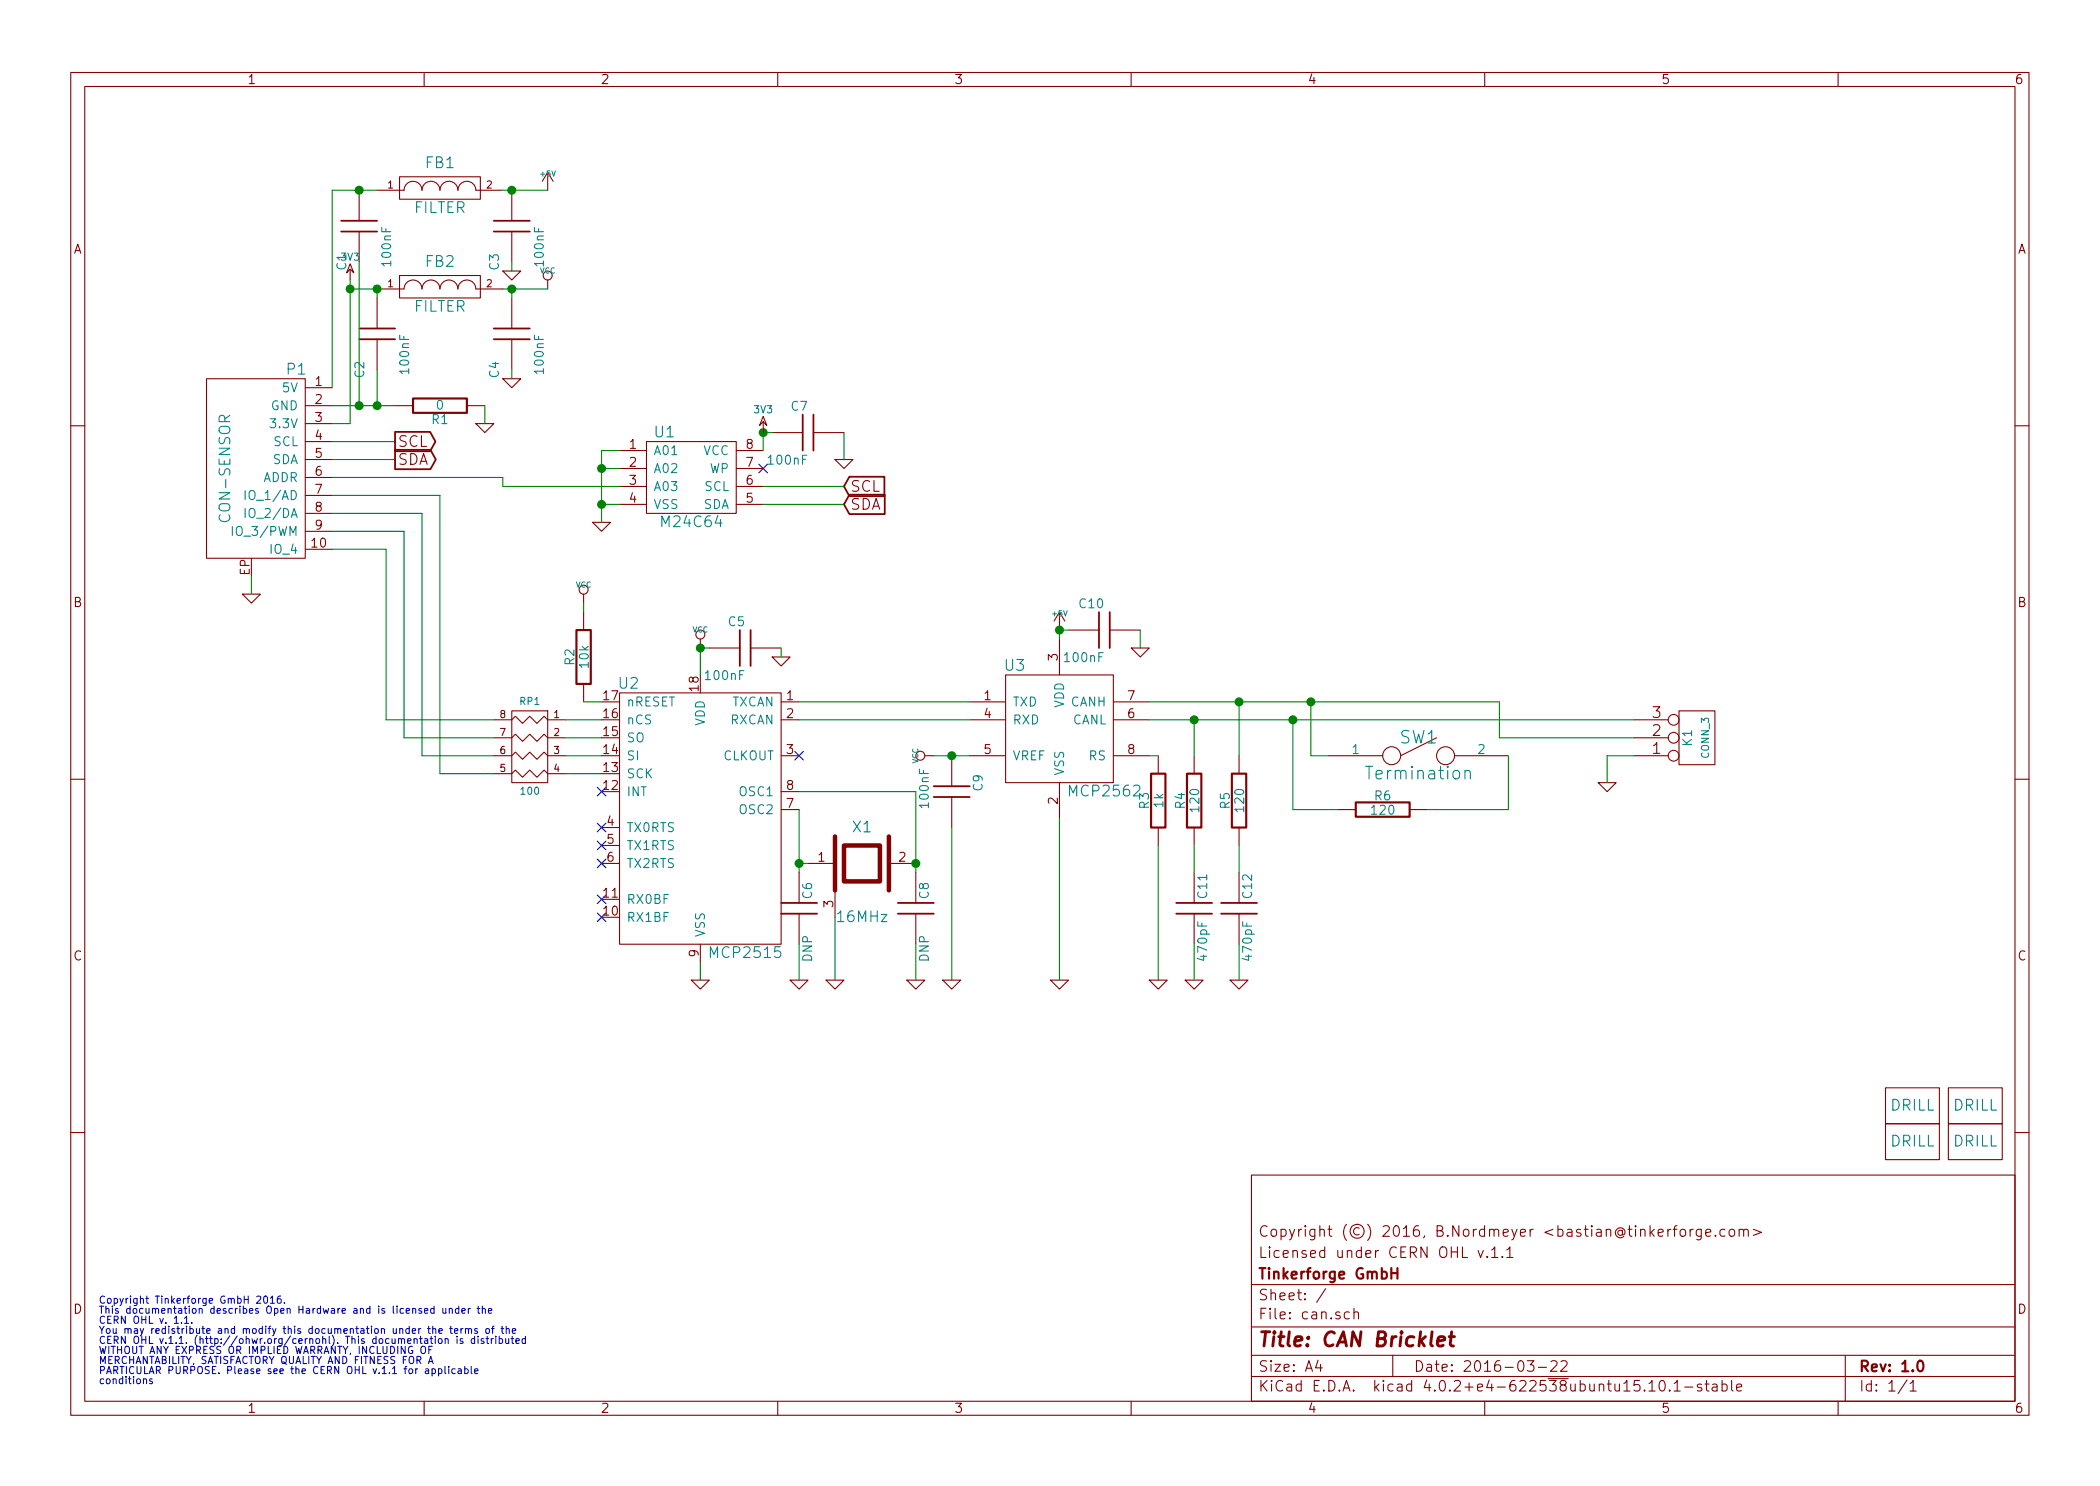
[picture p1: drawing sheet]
EESchema Schematic File Version 2
LIBS:tinkerforge
LIBS:power
LIBS:device
LIBS:transistors
LIBS:conn
LIBS:linear
LIBS:regul
LIBS:74xx
LIBS:cmos4000
LIBS:adc-dac
LIBS:memory
LIBS:xilinx
LIBS:microcontrollers
LIBS:dsp
LIBS:microchip
LIBS:analog_switches
LIBS:motorola
LIBS:texas
LIBS:intel
LIBS:audio
LIBS:interface
LIBS:digital-audio
LIBS:philips
LIBS:display
LIBS:cypress
LIBS:siliconi
LIBS:opto
LIBS:atmel
LIBS:contrib
LIBS:valves
LIBS:Zilog
LIBS:Xicor
LIBS:video
LIBS:ttl_ieee
LIBS:transf
LIBS:switches
LIBS:supertex
LIBS:stm32
LIBS:stm8
LIBS:silabs
LIBS:sensors
LIBS:rfcom
LIBS:relays
LIBS:references
LIBS:pspice
LIBS:Power_Management
LIBS:powerint
LIBS:Oscillators
LIBS:onsemi
LIBS:nxp_armmcu
LIBS:nordicsemi
LIBS:msp430
LIBS:motor_drivers
LIBS:microchip_pic32mcu
LIBS:microchip_pic18mcu
LIBS:microchip_pic16mcu
LIBS:microchip_pic12mcu
LIBS:microchip_pic10mcu
LIBS:microchip_dspic33dsc
LIBS:maxim
LIBS:logo
LIBS:Lattice
LIBS:ir
LIBS:hc11
LIBS:graphic
LIBS:gennum
LIBS:ftdi
LIBS:ESD_Protection
LIBS:elec-unifil
LIBS:diode
LIBS:dc-dc
LIBS:cmos_ieee
LIBS:brooktre
LIBS:analog_devices
LIBS:Altera
LIBS:actel
LIBS:ac-dc
LIBS:74xgxx
LIBS:can-cache
EELAYER 25 0
EELAYER END
$Descr A4 11693 8268
encoding utf-8
Sheet 1 1
Title "CAN Bricklet"
Date "2016-03-22"
Rev "1.0"
Comp "Tinkerforge GmbH"
Comment1 "Licensed under CERN OHL v.1.1"
Comment2 "Copyright (©) 2016, B.Nordmeyer <bastian@tinkerforge.com>"
Comment3 ""
Comment4 ""
$EndDescr
Text Notes 550  7700 0    40   ~ 0
Copyright Tinkerforge GmbH 2016.\nThis documentation describes Open Hardware and is licensed under the\nCERN OHL v. 1.1.\nYou may redistribute and modify this documentation under the terms of the\nCERN OHL v.1.1. (http://ohwr.org/cernohl). This documentation is distributed\nWITHOUT ANY EXPRESS OR IMPLIED WARRANTY, INCLUDING OF\nMERCHANTABILITY, SATISFACTORY QUALITY AND FITNESS FOR A\nPARTICULAR PURPOSE. Please see the CERN OHL v.1.1 for applicable\nconditions\n
$Comp
L GND #PWR01
U 1 1
P 4700 2550
F 0 "#PWR01" H 4700 2550 30  0001 C CNN
F 1 "GND" H 4700 2480 30  0001 C CNN
F 2 "" H 4700 2550 60  0001 C CNN
F 3 "" H 4700 2550 60  0001 C CNN
	1    4700 2550
	1    0    0    -1  
$EndComp
NoConn ~ 4250 2600
$Comp
L DRILL U4
U 1 1
P 10650 6150
F 0 "U4" H 10700 6200 60  0001 C CNN
F 1 "DRILL" H 10650 6150 60  0000 C CNN
F 2 "kicad-libraries:DRILL_NP" H 10650 6150 60  0001 C CNN
F 3 "" H 10650 6150 60  0001 C CNN
	1    10650 6150
	1    0    0    -1  
$EndComp
$Comp
L DRILL U5
U 1 1
P 10650 6350
F 0 "U5" H 10700 6400 60  0001 C CNN
F 1 "DRILL" H 10650 6350 60  0000 C CNN
F 2 "kicad-libraries:DRILL_NP" H 10650 6350 60  0001 C CNN
F 3 "" H 10650 6350 60  0001 C CNN
	1    10650 6350
	1    0    0    -1  
$EndComp
$Comp
L DRILL U7
U 1 1
P 11000 6350
F 0 "U7" H 11050 6400 60  0001 C CNN
F 1 "DRILL" H 11000 6350 60  0000 C CNN
F 2 "kicad-libraries:DRILL_NP" H 11000 6350 60  0001 C CNN
F 3 "" H 11000 6350 60  0001 C CNN
	1    11000 6350
	1    0    0    -1  
$EndComp
$Comp
L DRILL U6
U 1 1
P 11000 6150
F 0 "U6" H 11050 6200 60  0001 C CNN
F 1 "DRILL" H 11000 6150 60  0000 C CNN
F 2 "kicad-libraries:DRILL_NP" H 11000 6150 60  0001 C CNN
F 3 "" H 11000 6150 60  0001 C CNN
	1    11000 6150
	1    0    0    -1  
$EndComp
$Comp
L C C7
U 1 1
P 4500 2400
F 0 "C7" V 4650 2400 50  0000 L CNN
F 1 "100nF" V 4350 2400 50  0000 L CNN
F 2 "kicad-libraries:C0603E" H 4500 2400 60  0001 C CNN
F 3 "" H 4500 2400 60  0001 C CNN
	1    4500 2400
	0    -1   -1   0   
$EndComp
Text GLabel 4700 2800 2    60   Input ~ 0
SDA
Text GLabel 4700 2700 2    60   Input ~ 0
SCL
Text GLabel 2200 2550 2    60   Output ~ 0
SDA
Text GLabel 2200 2450 2    60   Output ~ 0
SCL
$Comp
L GND #PWR02
U 1 1
P 3350 2900
F 0 "#PWR02" H 3350 2900 30  0001 C CNN
F 1 "GND" H 3350 2830 30  0001 C CNN
F 2 "" H 3350 2900 60  0001 C CNN
F 3 "" H 3350 2900 60  0001 C CNN
	1    3350 2900
	1    0    0    -1  
$EndComp
$Comp
L CAT24C U1
U 1 1
P 3850 2900
F 0 "U1" H 3700 3400 60  0000 C CNN
F 1 "M24C64" H 3850 2900 60  0000 C CNN
F 2 "kicad-libraries:SOIC8" H 3850 2900 60  0001 C CNN
F 3 "" H 3850 2900 60  0001 C CNN
	1    3850 2900
	1    0    0    -1  
$EndComp
$Comp
L VCC #PWR03
U 1 1
P 3050 1600
F 0 "#PWR03" H 3050 1700 30  0001 C CNN
F 1 "VCC" H 3050 1700 30  0000 C CNN
F 2 "" H 3050 1600 60  0001 C CNN
F 3 "" H 3050 1600 60  0001 C CNN
	1    3050 1600
	1    0    0    -1  
$EndComp
$Comp
L GND #PWR04
U 1 1
P 2700 2350
F 0 "#PWR04" H 2700 2350 30  0001 C CNN
F 1 "GND" H 2700 2280 30  0001 C CNN
F 2 "" H 2700 2350 60  0001 C CNN
F 3 "" H 2700 2350 60  0001 C CNN
	1    2700 2350
	1    0    0    -1  
$EndComp
$Comp
L GND #PWR05
U 1 1
P 1400 3300
F 0 "#PWR05" H 1400 3300 30  0001 C CNN
F 1 "GND" H 1400 3230 30  0001 C CNN
F 2 "" H 1400 3300 60  0001 C CNN
F 3 "" H 1400 3300 60  0001 C CNN
	1    1400 3300
	1    0    0    -1  
$EndComp
$Comp
L CON-SENSOR P1
U 1 1
P 1400 2600
F 0 "P1" H 1150 3150 60  0000 C CNN
F 1 "CON-SENSOR" V 1550 2600 60  0000 C CNN
F 2 "kicad-libraries:CON-SENSOR" H 1400 2600 60  0001 C CNN
F 3 "" H 1400 2600 60  0001 C CNN
	1    1400 2600
	-1   0    0    -1  
$EndComp
$Comp
L FILTER FB2
U 1 1
P 2450 1600
F 0 "FB2" H 2450 1750 60  0000 C CNN
F 1 "FILTER" H 2450 1500 60  0000 C CNN
F 2 "kicad-libraries:C0603E" H 2450 1600 60  0001 C CNN
F 3 "" H 2450 1600 60  0000 C CNN
	1    2450 1600
	1    0    0    -1  
$EndComp
$Comp
L R R1
U 1 1
P 2450 2250
F 0 "R1" V 2530 2250 50  0000 C CNN
F 1 "0" V 2450 2250 50  0000 C CNN
F 2 "kicad-libraries:R0603E" H 2450 2250 60  0001 C CNN
F 3 "" H 2450 2250 60  0001 C CNN
	1    2450 2250
	0    1    1    0   
$EndComp
$Comp
L C C2
U 1 1
P 2100 1850
F 0 "C2" V 2200 2000 50  0000 L CNN
F 1 "100nF" V 1950 1850 50  0000 L CNN
F 2 "kicad-libraries:C0603E" H 2100 1850 60  0001 C CNN
F 3 "" H 2100 1850 60  0001 C CNN
	1    2100 1850
	-1   0    0    1   
$EndComp
$Comp
L C C4
U 1 1
P 2850 1850
F 0 "C4" V 2950 2000 50  0000 L CNN
F 1 "100nF" V 2700 1850 50  0000 L CNN
F 2 "kicad-libraries:C0603E" H 2850 1850 60  0001 C CNN
F 3 "" H 2850 1850 60  0001 C CNN
	1    2850 1850
	-1   0    0    1   
$EndComp
$Comp
L GND #PWR06
U 1 1
P 2850 2100
F 0 "#PWR06" H 2850 2100 30  0001 C CNN
F 1 "GND" H 2850 2030 30  0001 C CNN
F 2 "" H 2850 2100 60  0001 C CNN
F 3 "" H 2850 2100 60  0001 C CNN
	1    2850 2100
	1    0    0    -1  
$EndComp
$Comp
L MCP2551 U3
U 1 1
P 5900 4050
F 0 "U3" H 5650 4400 60  0000 C CNN
F 1 "MCP2562" H 6150 3700 60  0000 C CNN
F 2 "kicad-libraries:SOIC8" H 5900 4050 60  0001 C CNN
F 3 "" H 5900 4050 60  0000 C CNN
	1    5900 4050
	1    0    0    -1  
$EndComp
NoConn ~ 3350 4600
NoConn ~ 3350 4700
NoConn ~ 3350 4800
NoConn ~ 3350 5000
NoConn ~ 3350 5100
NoConn ~ 4450 4200
$Comp
L R_PACK4 RP1
U 1 1
P 2950 4350
F 0 "RP1" H 2950 4800 40  0000 C CNN
F 1 "100" H 2950 4300 40  0000 C CNN
F 2 "kicad-libraries:0603X4" H 2950 4350 60  0001 C CNN
F 3 "" H 2950 4350 60  0000 C CNN
	1    2950 4350
	-1   0    0    -1  
$EndComp
NoConn ~ 3350 4400
$Comp
L VCC #PWR07
U 1 1
P 5200 4200
F 0 "#PWR07" H 5200 4300 30  0001 C CNN
F 1 "VCC" H 5200 4300 30  0000 C CNN
F 2 "" H 5200 4200 60  0001 C CNN
F 3 "" H 5200 4200 60  0001 C CNN
	1    5200 4200
	0    -1   -1   0   
$EndComp
$Comp
L VCC #PWR08
U 1 1
P 3900 3600
F 0 "#PWR08" H 3900 3700 30  0001 C CNN
F 1 "VCC" H 3900 3700 30  0000 C CNN
F 2 "" H 3900 3600 60  0001 C CNN
F 3 "" H 3900 3600 60  0001 C CNN
	1    3900 3600
	1    0    0    -1  
$EndComp
$Comp
L GND #PWR09
U 1 1
P 3900 5450
F 0 "#PWR09" H 3900 5450 30  0001 C CNN
F 1 "GND" H 3900 5380 30  0001 C CNN
F 2 "" H 3900 5450 60  0001 C CNN
F 3 "" H 3900 5450 60  0001 C CNN
	1    3900 5450
	1    0    0    -1  
$EndComp
$Comp
L GND #PWR010
U 1 1
P 5900 5450
F 0 "#PWR010" H 5900 5450 30  0001 C CNN
F 1 "GND" H 5900 5380 30  0001 C CNN
F 2 "" H 5900 5450 60  0001 C CNN
F 3 "" H 5900 5450 60  0001 C CNN
	1    5900 5450
	1    0    0    -1  
$EndComp
$Comp
L +5V #PWR011
U 1 1
P 3050 1050
F 0 "#PWR011" H 3050 1140 20  0001 C CNN
F 1 "+5V" H 3050 1140 30  0000 C CNN
F 2 "" H 3050 1050 60  0000 C CNN
F 3 "" H 3050 1050 60  0000 C CNN
	1    3050 1050
	1    0    0    -1  
$EndComp
$Comp
L C C3
U 1 1
P 2850 1250
F 0 "C3" V 2950 1400 50  0000 L CNN
F 1 "100nF" V 2700 1250 50  0000 L CNN
F 2 "kicad-libraries:C0603E" H 2850 1250 60  0001 C CNN
F 3 "" H 2850 1250 60  0001 C CNN
	1    2850 1250
	-1   0    0    1   
$EndComp
$Comp
L GND #PWR012
U 1 1
P 2850 1500
F 0 "#PWR012" H 2850 1500 30  0001 C CNN
F 1 "GND" H 2850 1430 30  0001 C CNN
F 2 "" H 2850 1500 60  0001 C CNN
F 3 "" H 2850 1500 60  0001 C CNN
	1    2850 1500
	1    0    0    -1  
$EndComp
$Comp
L FILTER FB1
U 1 1
P 2450 1050
F 0 "FB1" H 2450 1200 60  0000 C CNN
F 1 "FILTER" H 2450 950 60  0000 C CNN
F 2 "kicad-libraries:C0603E" H 2450 1050 60  0001 C CNN
F 3 "" H 2450 1050 60  0000 C CNN
	1    2450 1050
	1    0    0    -1  
$EndComp
$Comp
L C C1
U 1 1
P 2000 1250
F 0 "C1" V 2100 1400 50  0000 L CNN
F 1 "100nF" V 1850 1250 50  0000 L CNN
F 2 "kicad-libraries:C0603E" H 2000 1250 60  0001 C CNN
F 3 "" H 2000 1250 60  0001 C CNN
	1    2000 1250
	-1   0    0    1   
$EndComp
$Comp
L +5V #PWR013
U 1 1
P 5900 3500
F 0 "#PWR013" H 5900 3590 20  0001 C CNN
F 1 "+5V" H 5900 3590 30  0000 C CNN
F 2 "" H 5900 3500 60  0000 C CNN
F 3 "" H 5900 3500 60  0000 C CNN
	1    5900 3500
	1    0    0    -1  
$EndComp
$Comp
L R R3
U 1 1
P 6450 4450
F 0 "R3" V 6530 4450 50  0000 C CNN
F 1 "1k" V 6450 4450 50  0000 C CNN
F 2 "kicad-libraries:R0603E" H 6450 4450 60  0001 C CNN
F 3 "" H 6450 4450 60  0001 C CNN
	1    6450 4450
	-1   0    0    1   
$EndComp
$Comp
L GND #PWR014
U 1 1
P 6450 5450
F 0 "#PWR014" H 6450 5450 30  0001 C CNN
F 1 "GND" H 6450 5380 30  0001 C CNN
F 2 "" H 6450 5450 60  0001 C CNN
F 3 "" H 6450 5450 60  0001 C CNN
	1    6450 5450
	1    0    0    -1  
$EndComp
$Comp
L R R6
U 1 1
P 7700 4500
F 0 "R6" V 7780 4500 50  0000 C CNN
F 1 "120" V 7700 4500 50  0000 C CNN
F 2 "kicad-libraries:R0603E" H 7700 4500 60  0001 C CNN
F 3 "" H 7700 4500 60  0001 C CNN
	1    7700 4500
	0    -1   -1   0   
$EndComp
$Comp
L R R4
U 1 1
P 6650 4450
F 0 "R4" V 6730 4450 50  0000 C CNN
F 1 "120" V 6650 4450 50  0000 C CNN
F 2 "kicad-libraries:R0603E" H 6650 4450 60  0001 C CNN
F 3 "" H 6650 4450 60  0001 C CNN
	1    6650 4450
	-1   0    0    1   
$EndComp
$Comp
L R R5
U 1 1
P 6900 4450
F 0 "R5" V 6980 4450 50  0000 C CNN
F 1 "120" V 6900 4450 50  0000 C CNN
F 2 "kicad-libraries:R0603E" H 6900 4450 60  0001 C CNN
F 3 "" H 6900 4450 60  0001 C CNN
	1    6900 4450
	-1   0    0    1   
$EndComp
$Comp
L GND #PWR015
U 1 1
P 6650 5450
F 0 "#PWR015" H 6650 5450 30  0001 C CNN
F 1 "GND" H 6650 5380 30  0001 C CNN
F 2 "" H 6650 5450 60  0001 C CNN
F 3 "" H 6650 5450 60  0001 C CNN
	1    6650 5450
	1    0    0    -1  
$EndComp
$Comp
L GND #PWR016
U 1 1
P 6900 5450
F 0 "#PWR016" H 6900 5450 30  0001 C CNN
F 1 "GND" H 6900 5380 30  0001 C CNN
F 2 "" H 6900 5450 60  0001 C CNN
F 3 "" H 6900 5450 60  0001 C CNN
	1    6900 5450
	1    0    0    -1  
$EndComp
$Comp
L C C12
U 1 1
P 6900 5050
F 0 "C12" V 6950 5100 50  0000 L CNN
F 1 "470pF" V 6950 4750 50  0000 L CNN
F 2 "kicad-libraries:C0603E" H 6900 5050 60  0001 C CNN
F 3 "" H 6900 5050 60  0001 C CNN
	1    6900 5050
	1    0    0    -1  
$EndComp
$Comp
L C C11
U 1 1
P 6650 5050
F 0 "C11" V 6700 5100 50  0000 L CNN
F 1 "470pF" V 6700 4750 50  0000 L CNN
F 2 "kicad-libraries:C0603E" H 6650 5050 60  0001 C CNN
F 3 "" H 6650 5050 60  0001 C CNN
	1    6650 5050
	1    0    0    -1  
$EndComp
$Comp
L C C5
U 1 1
P 4150 3600
F 0 "C5" V 4300 3600 50  0000 L CNN
F 1 "100nF" V 4000 3600 50  0000 L CNN
F 2 "kicad-libraries:C0603E" H 4150 3600 60  0001 C CNN
F 3 "" H 4150 3600 60  0001 C CNN
	1    4150 3600
	0    -1   -1   0   
$EndComp
$Comp
L C C10
U 1 1
P 6150 3500
F 0 "C10" V 6300 3500 50  0000 L CNN
F 1 "100nF" V 6000 3500 50  0000 L CNN
F 2 "kicad-libraries:C0603E" H 6150 3500 60  0001 C CNN
F 3 "" H 6150 3500 60  0001 C CNN
	1    6150 3500
	0    -1   -1   0   
$EndComp
$Comp
L GND #PWR017
U 1 1
P 4350 3650
F 0 "#PWR017" H 4350 3650 30  0001 C CNN
F 1 "GND" H 4350 3580 30  0001 C CNN
F 2 "" H 4350 3650 60  0001 C CNN
F 3 "" H 4350 3650 60  0001 C CNN
	1    4350 3650
	1    0    0    -1  
$EndComp
$Comp
L GND #PWR018
U 1 1
P 6350 3600
F 0 "#PWR018" H 6350 3600 30  0001 C CNN
F 1 "GND" H 6350 3530 30  0001 C CNN
F 2 "" H 6350 3600 60  0001 C CNN
F 3 "" H 6350 3600 60  0001 C CNN
	1    6350 3600
	1    0    0    -1  
$EndComp
Wire Wire Line
	4250 2500 4250 2400
Wire Wire Line
	4250 2700 4700 2700
Wire Wire Line
	1850 2550 2200 2550
Connection ~ 3350 2800
Wire Wire Line
	3350 2600 3450 2600
Wire Wire Line
	1850 2650 2800 2650
Wire Wire Line
	1400 3300 1400 3200
Wire Wire Line
	3450 2800 3350 2800
Wire Wire Line
	3350 2900 3350 2500
Wire Wire Line
	3350 2500 3450 2500
Connection ~ 3350 2600
Wire Wire Line
	1850 2450 2200 2450
Wire Wire Line
	4250 2800 4700 2800
Wire Wire Line
	4700 2550 4700 2400
Wire Wire Line
	4250 2400 4300 2400
Connection ~ 4250 2400
Wire Wire Line
	1850 2250 2200 2250
Wire Wire Line
	1950 1600 2100 1600
Wire Wire Line
	1950 2350 1850 2350
Wire Wire Line
	2700 2250 2700 2350
Wire Wire Line
	2800 1600 3050 1600
Wire Wire Line
	1950 1550 1950 2350
Wire Wire Line
	2850 2100 2850 2050
Wire Wire Line
	2100 1600 2100 1650
Wire Wire Line
	2850 1650 2850 1600
Connection ~ 2850 1600
Connection ~ 2100 1600
Wire Wire Line
	2100 2250 2100 2050
Connection ~ 2100 2250
Wire Wire Line
	3450 2700 2800 2700
Wire Wire Line
	2800 2700 2800 2650
Wire Wire Line
	1850 2750 2450 2750
Wire Wire Line
	2350 2850 1850 2850
Wire Wire Line
	1850 2950 2250 2950
Wire Wire Line
	2150 3050 1850 3050
Wire Wire Line
	3150 4000 3350 4000
Wire Wire Line
	3350 4100 3150 4100
Wire Wire Line
	3150 4200 3350 4200
Wire Wire Line
	3350 4300 3150 4300
Wire Wire Line
	4450 4000 5400 4000
Wire Wire Line
	5400 3900 4450 3900
Wire Wire Line
	3900 3600 3900 3750
Wire Wire Line
	5200 4200 5400 4200
Wire Wire Line
	3900 5450 3900 5350
Wire Wire Line
	5900 4550 5900 5450
Wire Wire Line
	2000 2250 2000 1450
Connection ~ 2000 2250
Wire Wire Line
	1850 1050 2100 1050
Wire Wire Line
	1850 1050 1850 2150
Connection ~ 2000 1050
Wire Wire Line
	2850 1500 2850 1450
Wire Wire Line
	2800 1050 3050 1050
Connection ~ 2850 1050
Wire Wire Line
	5900 3550 5900 3500
Wire Wire Line
	6400 3900 8350 3900
Connection ~ 7300 3900
Wire Wire Line
	6450 4700 6450 5450
Wire Wire Line
	6650 4700 6650 4850
Wire Wire Line
	6650 5250 6650 5450
Wire Wire Line
	6900 4700 6900 4850
Wire Wire Line
	6900 5250 6900 5450
Wire Wire Line
	6400 4200 6450 4200
Wire Wire Line
	6650 4200 6650 4000
Connection ~ 6650 4000
Wire Wire Line
	6900 4200 6900 3900
Connection ~ 6900 3900
Wire Wire Line
	6350 3600 6350 3500
Wire Wire Line
	5900 3500 5950 3500
Wire Wire Line
	3950 3600 3900 3600
Wire Wire Line
	4350 3650 4350 3600
Connection ~ 3900 3600
Connection ~ 5900 3500
$Comp
L C C9
U 1 1
P 5300 4400
F 0 "C9" V 5450 4400 50  0000 L CNN
F 1 "100nF" V 5150 4300 50  0000 L CNN
F 2 "kicad-libraries:C0603E" H 5300 4400 60  0001 C CNN
F 3 "" H 5300 4400 60  0001 C CNN
	1    5300 4400
	1    0    0    -1  
$EndComp
$Comp
L GND #PWR019
U 1 1
P 5300 5450
F 0 "#PWR019" H 5300 5450 30  0001 C CNN
F 1 "GND" H 5300 5380 30  0001 C CNN
F 2 "" H 5300 5450 60  0001 C CNN
F 3 "" H 5300 5450 60  0001 C CNN
	1    5300 5450
	1    0    0    -1  
$EndComp
Wire Wire Line
	5300 5450 5300 4600
Connection ~ 5300 4200
$Comp
L CRYSTAL_3225 X1
U 1 1
P 4800 4800
F 0 "X1" H 4800 5000 60  0000 C CNN
F 1 "16MHz" H 4800 4500 60  0000 C CNN
F 2 "kicad-libraries:CRYSTAL_3225" H 4800 4800 60  0001 C CNN
F 3 "" H 4800 4800 60  0000 C CNN
	1    4800 4800
	1    0    0    -1  
$EndComp
Wire Wire Line
	5100 4400 5100 4850
Wire Wire Line
	4450 4400 5100 4400
Wire Wire Line
	4450 4500 4450 4850
$Comp
L C C8
U 1 1
P 5100 5050
F 0 "C8" V 5150 5100 50  0000 L CNN
F 1 "DNP" V 5150 4750 50  0000 L CNN
F 2 "kicad-libraries:C0603E" H 5100 5050 60  0001 C CNN
F 3 "" H 5100 5050 60  0001 C CNN
	1    5100 5050
	1    0    0    -1  
$EndComp
$Comp
L C C6
U 1 1
P 4450 5050
F 0 "C6" V 4500 5100 50  0000 L CNN
F 1 "DNP" V 4500 4750 50  0000 L CNN
F 2 "kicad-libraries:C0603E" H 4450 5050 60  0001 C CNN
F 3 "" H 4450 5050 60  0001 C CNN
	1    4450 5050
	1    0    0    -1  
$EndComp
$Comp
L GND #PWR020
U 1 1
P 5100 5450
F 0 "#PWR020" H 5100 5450 30  0001 C CNN
F 1 "GND" H 5100 5380 30  0001 C CNN
F 2 "" H 5100 5450 60  0001 C CNN
F 3 "" H 5100 5450 60  0001 C CNN
	1    5100 5450
	1    0    0    -1  
$EndComp
$Comp
L GND #PWR021
U 1 1
P 4650 5450
F 0 "#PWR021" H 4650 5450 30  0001 C CNN
F 1 "GND" H 4650 5380 30  0001 C CNN
F 2 "" H 4650 5450 60  0001 C CNN
F 3 "" H 4650 5450 60  0001 C CNN
	1    4650 5450
	1    0    0    -1  
$EndComp
$Comp
L GND #PWR022
U 1 1
P 4450 5450
F 0 "#PWR022" H 4450 5450 30  0001 C CNN
F 1 "GND" H 4450 5380 30  0001 C CNN
F 2 "" H 4450 5450 60  0001 C CNN
F 3 "" H 4450 5450 60  0001 C CNN
	1    4450 5450
	1    0    0    -1  
$EndComp
Wire Wire Line
	4450 5450 4450 5250
Wire Wire Line
	4500 4800 4450 4800
Connection ~ 4450 4800
Connection ~ 5100 4800
Wire Wire Line
	5100 5250 5100 5450
Wire Wire Line
	4650 5450 4650 5100
Wire Wire Line
	2450 2750 2450 4300
Wire Wire Line
	2450 4300 2750 4300
Wire Wire Line
	2350 2850 2350 4200
Wire Wire Line
	2350 4200 2750 4200
Wire Wire Line
	2250 2950 2250 4100
Wire Wire Line
	2250 4100 2750 4100
Wire Wire Line
	2150 3050 2150 4000
Wire Wire Line
	2150 4000 2750 4000
Wire Wire Line
	9100 4100 8350 4100
Wire Wire Line
	8350 4100 8350 3900
Wire Wire Line
	6400 4000 9100 4000
$Comp
L GND #PWR023
U 1 1
P 8950 4350
F 0 "#PWR023" H 8950 4350 30  0001 C CNN
F 1 "GND" H 8950 4280 30  0001 C CNN
F 2 "" H 8950 4350 60  0001 C CNN
F 3 "" H 8950 4350 60  0001 C CNN
	1    8950 4350
	1    0    0    -1  
$EndComp
Wire Wire Line
	9100 4200 8950 4200
Wire Wire Line
	8950 4200 8950 4350
$Comp
L SPST SW1
U 1 1
P 7900 4200
F 0 "SW1" H 7900 4300 70  0000 C CNN
F 1 "Termination" H 7900 4100 70  0000 C CNN
F 2 "kicad-libraries:SLIDE_SWITCH" H 7900 4200 60  0001 C CNN
F 3 "" H 7900 4200 60  0000 C CNN
	1    7900 4200
	1    0    0    -1  
$EndComp
Wire Wire Line
	8400 4200 8400 4500
Wire Wire Line
	8400 4500 7950 4500
Connection ~ 7200 4000
Wire Wire Line
	7400 4200 7300 4200
Wire Wire Line
	7450 4500 7200 4500
$Comp
L 3V3 #PWR024
U 1 1
P 1950 1550
F 0 "#PWR024" H 1950 1650 40  0001 C CNN
F 1 "3V3" H 1950 1675 40  0000 C CNN
F 2 "" H 1950 1550 60  0000 C CNN
F 3 "" H 1950 1550 60  0000 C CNN
	1    1950 1550
	1    0    0    -1  
$EndComp
Connection ~ 1950 1600
$Comp
L 3V3 #PWR025
U 1 1
P 4250 2400
F 0 "#PWR025" H 4250 2500 40  0001 C CNN
F 1 "3V3" H 4250 2525 40  0000 C CNN
F 2 "" H 4250 2400 60  0000 C CNN
F 3 "" H 4250 2400 60  0000 C CNN
	1    4250 2400
	1    0    0    -1  
$EndComp
$Comp
L VCC #PWR026
U 1 1
P 3250 3350
F 0 "#PWR026" H 3250 3450 30  0001 C CNN
F 1 "VCC" H 3250 3450 30  0000 C CNN
F 2 "" H 3250 3350 60  0001 C CNN
F 3 "" H 3250 3350 60  0001 C CNN
	1    3250 3350
	1    0    0    -1  
$EndComp
$Comp
L MCP2515 U2
U 1 1
P 3900 4550
F 0 "U2" H 3500 5300 60  0000 C CNN
F 1 "MCP2515" H 4150 3800 60  0000 C CNN
F 2 "kicad-libraries:SOIC-18" H 3900 5000 60  0001 C CNN
F 3 "" H 3900 5000 60  0000 C CNN
	1    3900 4550
	1    0    0    -1  
$EndComp
$Comp
L R R2
U 1 1
P 3250 3650
F 0 "R2" V 3330 3650 50  0000 C CNN
F 1 "10k" V 3250 3650 50  0000 C CNN
F 2 "kicad-libraries:R0603E" H 3250 3650 60  0001 C CNN
F 3 "" H 3250 3650 60  0001 C CNN
	1    3250 3650
	-1   0    0    1   
$EndComp
Wire Wire Line
	3350 3900 3250 3900
$Comp
L CONN_3 K1
U 1 1
P 9450 4100
F 0 "K1" V 9400 4100 50  0000 C CNN
F 1 "CONN_3" V 9500 4100 40  0000 C CNN
F 2 "kicad-libraries:AKL_5_3" H 9450 4100 60  0001 C CNN
F 3 "" H 9450 4100 60  0000 C CNN
	1    9450 4100
	1    0    0    1   
$EndComp
Wire Wire Line
	7200 4500 7200 4000
Wire Wire Line
	7300 4200 7300 3900
Wire Wire Line
	3250 3400 3250 3350
$EndSCHEMATC
